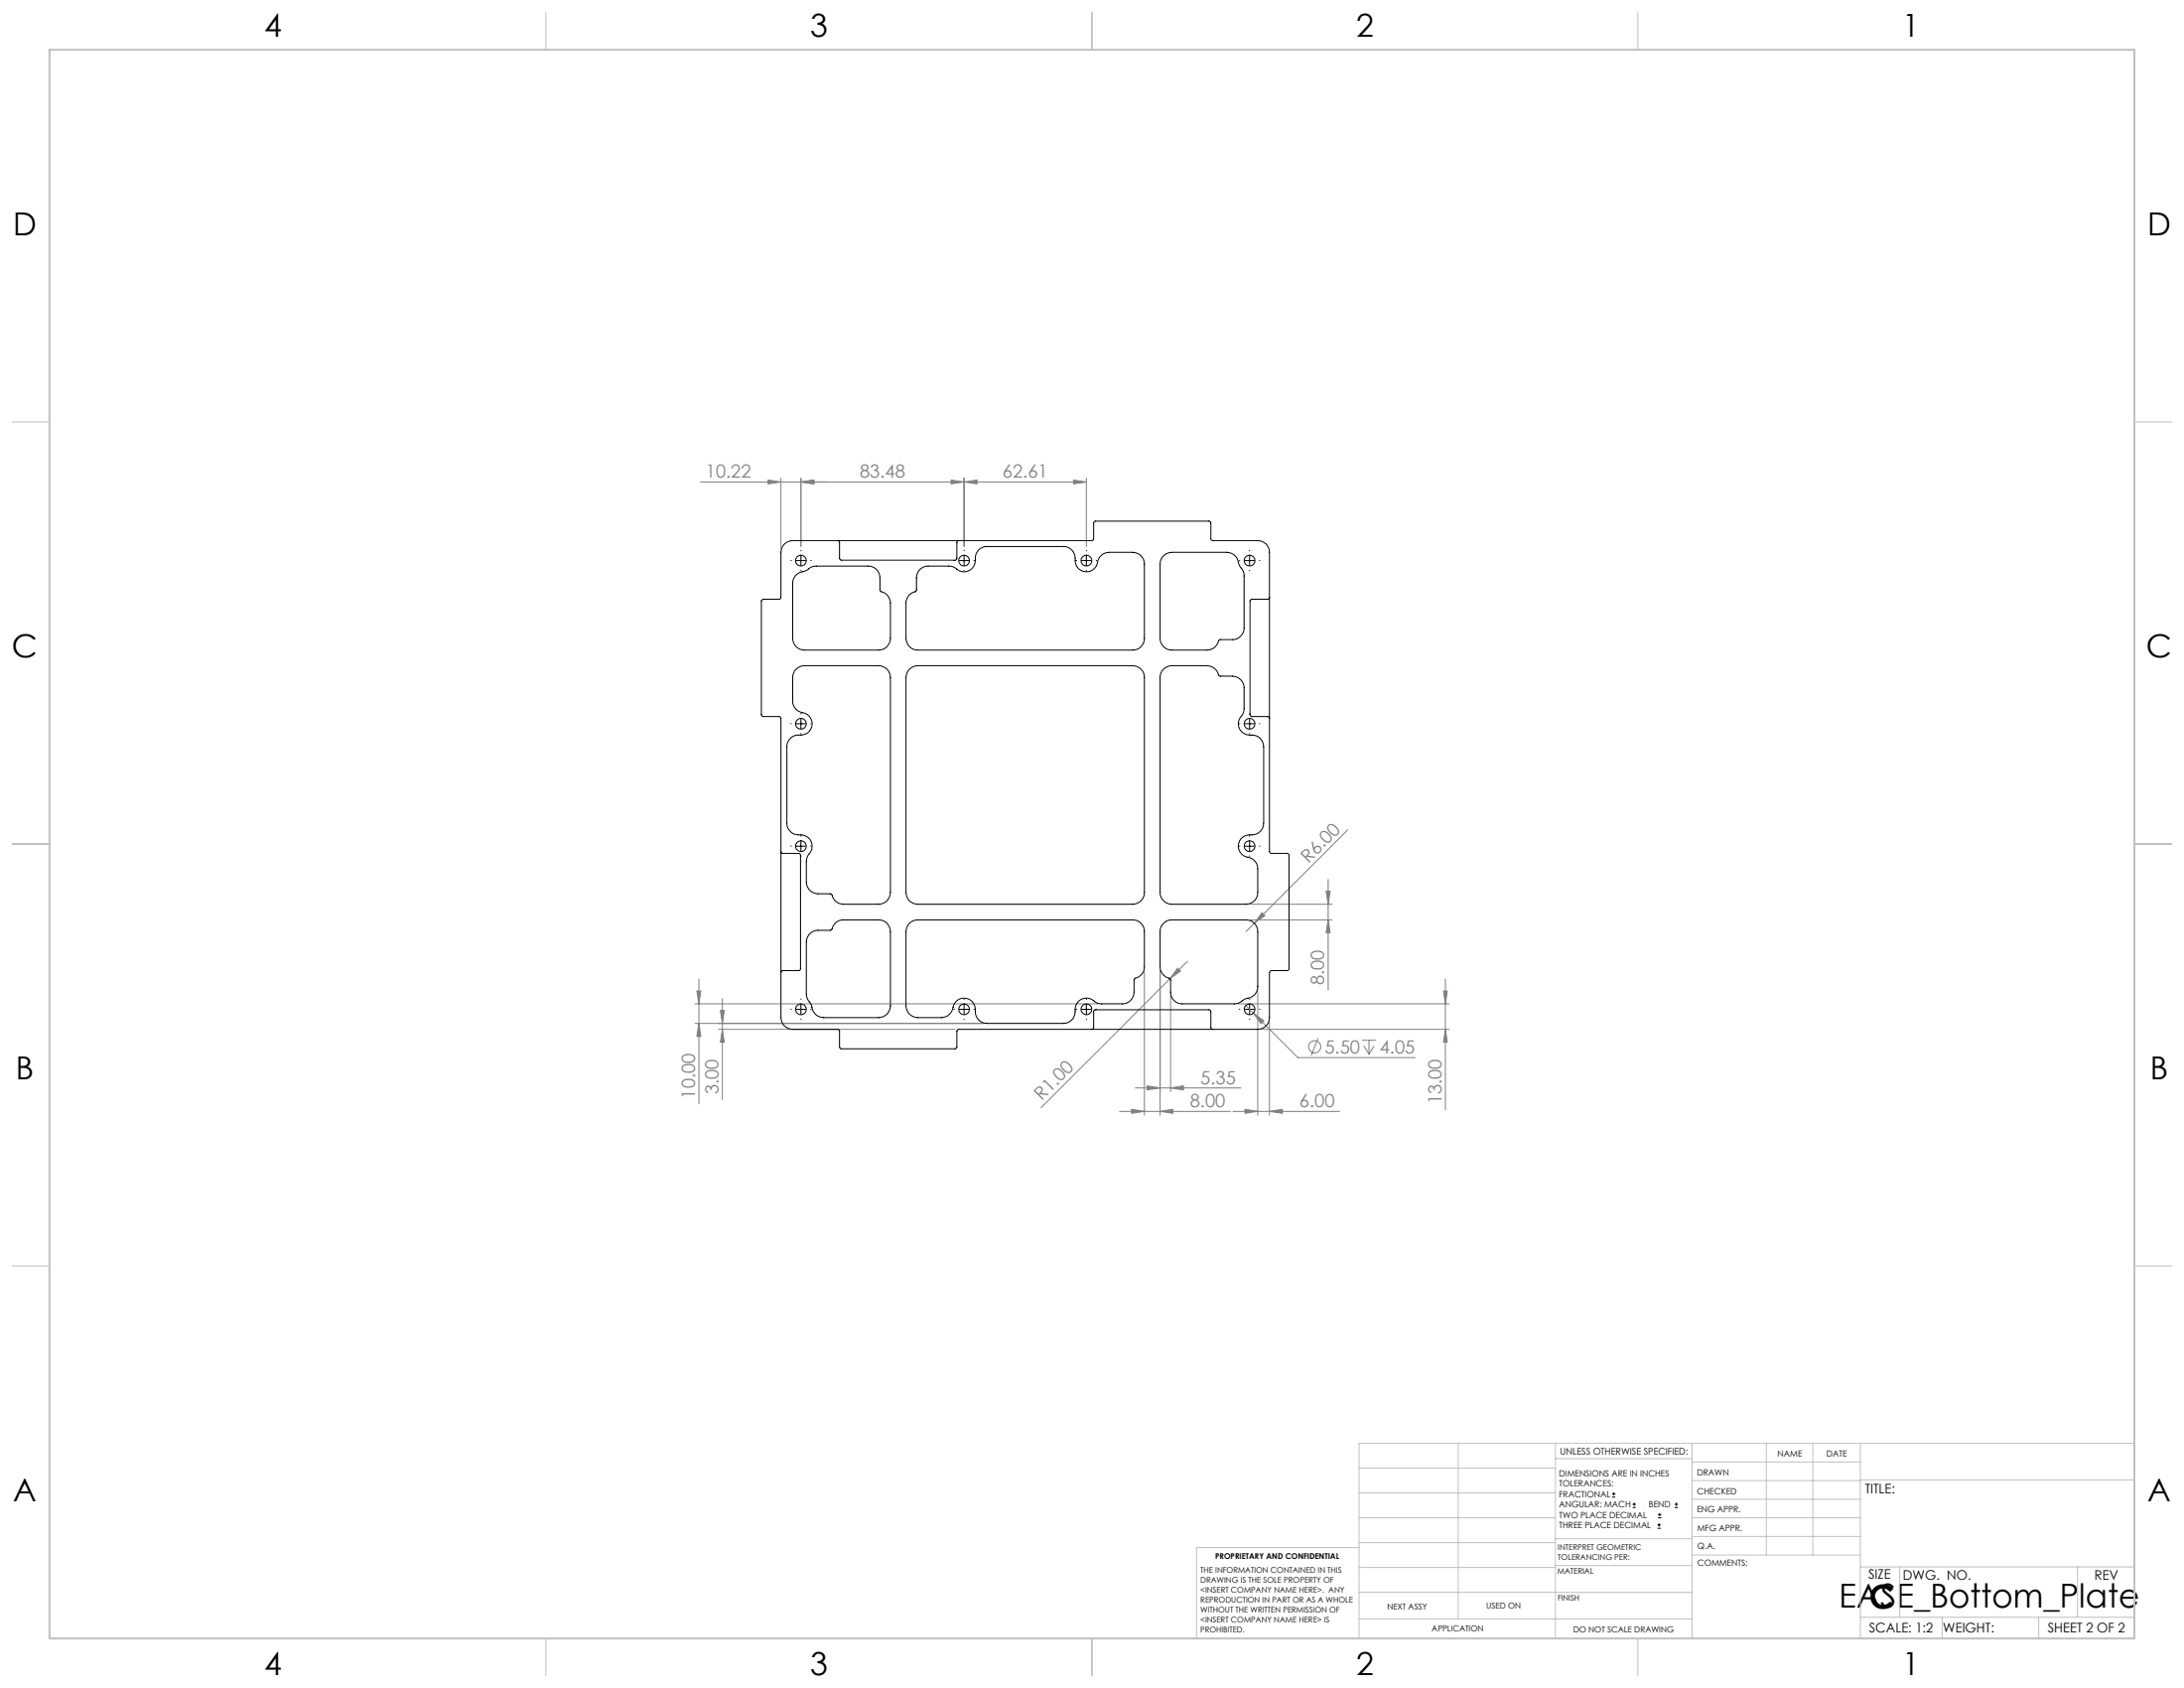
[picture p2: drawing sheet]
<svg xmlns="http://www.w3.org/2000/svg" width="559mm" height="432mm" viewBox="0 0 559 432" stroke-linecap="round" stroke-linejoin="round" font-family="sans-serif">
<g fill="none" stroke="#808080" stroke-width=".25">
<path d="M196.5 122.8l3.3 .5-3.3 .5zM199.8 122.3v18M204.9 122.3v17.5M204.9 123.3l3.3-.5v1zM243.3 122.8l3.4 .5-3.4 .5zM246.7 123.3l3.3-.5v1zM246.7 122.3v17.5M274.7 122.8l3.3 .5-3.3 .5zM278 123.3h-98.8M278 122.3v17.5M344.8 212.3l-26 26M319.8 235.3h21"/>
<path d="M319.8 231.3h21M322.9 233.5l.7 .7-2.7 2zM339.3 228h1l-.5 3.3zM339.8 225v28.3M339.8 235.3l.5 3.3h-1zM177.8 256.8h103.1M178.3 253.5h1l-.5 3.3zM178.8 250.4v32M184.3 258.5h1l-.5 3.3zM184.8 255.4v25.9M292.8 248.3v37M296.8 248.3v37"/>
<path d="M299.3 250.4l-32.9 33M299.5 254.8v24.5M301.3 247.7l.7 .7-2.7 2zM303.8 245.9l-4.5 4.5M316.8 256.8h54M318.7 257.2l13.4 13.3h30M320.7 259.2l2.7 1.9-.7 .8zM321.8 253.4v31.9M369.3 253.5h1l-.5 3.3zM369.8 250.4v33.5M177.8 261.8h73.7M178.8 261.8l.5 3.3h-1z"/>
<path d="M183.8 263.3h60.5M184.8 263.3l.5 3.3h-1zM290.5 278.3h27M293.5 277.8l3.3 .5-3.3 .5zM299.5 278.3l3.3-.5v1zM322.8 263.3h48M324.8 261.3v24M337.3 265.6l-1.8 4.4M348.5 266.1h3.5M348.9 267.5l1.4 2.2M350.3 266.1v3.6M351.6 267.5l-1.3 2.2"/>
<path d="M369.8 263.3l.5 3.3h-1zM286.5 284.3h28.3M289.5 283.8l3.3 .5-3.3 .5zM296.8 284.3l3.3-.5v1zM315.5 284.3h27.3M318.5 283.8l3.3 .5-3.3 .5zM324.8 284.3l3.3-.5v1z"/>
<circle cx="336.4" cy="267.8" r="1.55"/>
</g>
<g fill="none" stroke="#000" stroke-width=".25">
<path d="M203.7 143.4h2.5M204.9 142.2v2.5M245.4 143.4h2.5M246.7 142.2v2.5M276.7 143.4h2.5M278 142.2v2.5M318.5 143.4h2.5M319.7 142.2v2.5M203.7 185.1h2.5M204.9 183.9v2.5M318.5 185.1h2.5M319.7 183.9v2.5"/>
<path d="M203.7 216.5h2.5M204.9 215.2v2.5M318.5 216.5h2.5M319.7 215.2v2.5M203.7 258.2h2.5M204.9 256.9v2.5M245.4 258.2h2.5M246.7 256.9v2.5M276.7 258.2h2.5M278 256.9v2.5M318.5 258.2h2.5M319.7 256.9v2.5"/>
<path d="M412.5 383h.8M412.5 382.1h.8M412.9 381.7v.9M417.7 385.6h.8M417.7 384.8h.8M418.1 384.4v.8M424.1 390.9h.8M424.1 390.1h.8M424.2 388.3h.9M424.2 387.5h.9M424.5 389.7v.8M424.6 387v.9"/>
<path d="M428.5 385.6h.8M428.5 384.8h.8M428.9 384.4v.8"/>
</g>
<g fill="none" stroke="#000" stroke-width=".25" stroke-dasharray="15.2 1.3 1.3 1.3">
<path d="M202.4 143.4h-.1M204.9 140.9v-.1M204.9 145.9v.1M207.4 143.4h.2M244.2 143.4h-.1M246.7 140.9v-.1M246.7 145.9v.1M249.2 143.4h.1M275.5 143.4h-.1M278 140.9v-.1M278 145.9v.1M280.5 143.4h.1"/>
<path d="M317.2 143.4h-.1M319.7 140.9v-.1M319.7 145.9v.1M322.2 143.4h.2M202.4 185.1h-.1M204.9 182.6v-.1M204.9 187.6v.2M207.4 185.1h.2M317.2 185.1h-.1M319.7 182.6v-.1M319.7 187.6v.2M322.2 185.1h.2"/>
<path d="M202.4 216.4h-.1M204.9 213.9v-.1M204.9 218.9v.2M207.4 216.4h.2M317.2 216.4h-.1M319.7 213.9v-.1M319.7 218.9v.2M322.2 216.4h.2M202.4 258.2h-.1M204.9 255.7v-.2M207.4 258.2h.2M244.2 258.2h-.1"/>
<path d="M246.7 255.7v-.2M249.2 258.2h.1M275.5 258.2h-.1M278 255.7v-.2M280.5 258.2h.1M317.2 258.2h-.1M319.7 255.7v-.2M322.2 258.2h.2M204.9 260.7v.1M246.7 260.7v.1M278 260.7v.1M319.7 260.7v.1"/>
</g>
<g fill="none" stroke="#c0c0c0" stroke-width=".25">
<path d="M139.7 3.2v9.5M279.4 3.2v9.5M419.1 3.2v9.5M3.1 107.9h9.6M546.1 107.9h9.5M3.1 215.9h9.6M546.1 215.9h9.5M3.1 323.8h9.6M546.1 323.8h9.5M347.7 375.6h50.3M373.1 369.2v44.9M398 369.2v49.9"/>
<path d="M398 373.1h34.9M432.9 369.2v49.9M432.9 378.7h43.1M432.9 374h43.1M451.9 369.2v28.6M463.8 369.2v28.6M476 369.2v49.9M476 378.6h70.1M546.1 369.2h-198.4v49.9M347.7 394.6h50.3M347.7 388.3h50.3M347.7 381.9h50.3"/>
<path d="M347.7 395.9h-41.6v23.2M398 393.6h35M432.9 383.5h43.1M432.9 388.3h43.1M432.9 393h43.1M433 397.8h43M139.7 419.1v9.6M279.4 419.1v9.6M347.7 414.1h85.2M347.7 401h50.3M347.7 407.3h50.3M398 407.4h34.9"/>
<path d="M398 400.5h35M419.1 419.1v9.6M476 413.7h70.1M476 400.8h70.1M486.1 400.8v12.9M496.9 413.7v5.4M521.6 413.7v5.4M531.6 400.8v12.9"/>
</g>
<path d="M12.7 12.7h533.4v406.4h-533.4z" fill="none" stroke="#c0c0c0" stroke-width=".5"/>
<g fill="#808080">
<path d="M322.9 233.5l.7 .7-2.7 2z"/>
<path d="M301.3 247.7l.7 .7-2.7 2z"/>
<path d="M296.8 284.3l3.3-.5v1zM289.5 283.8l3.3 .5-3.3 .5zM204.9 123.3l3.3-.5v1zM196.5 122.8l3.3 .5-3.3 .5z"/>
<path d="M320.7 259.2l2 2.7 .7-.8zM318.5 283.8l3.3 .5-3.3 .5zM324.8 284.3l3.3-.5v1zM293.5 277.8l3.3 .5-3.3 .5zM299.5 278.3l3.3-.5v1zM246.7 123.3l3.3-.5v1zM274.7 122.8l3.3 .5-3.3 .5zM204.9 123.3l3.3-.5v1zM243.3 122.8l3.4 .5-3.4 .5z"/>
<path d="M339.8 235.3l.5 3.3h-1zM339.3 228h1l-.5 3.3z"/>
<path d="M369.3 253.5h1l-.5 3.3zM369.8 263.3l.5 3.3h-1zM184.3 258.5h1l-.5 3.3zM184.8 263.3l.5 3.3h-1zM178.3 253.5h1l-.5 3.3zM178.8 261.8l.5 3.3h-1z"/>
</g>
<g fill="none" stroke="#000" stroke-width=".25">
<path d="M200.7 139.2a3.3 3.3 0 0 1 2.1-.9h76.6l.4-.4v-4.2l.4-.4h29.2l.4 .4v4.2l.3 .4h11.7a2.95 2.95 0 0 1 3 3v76.5l.4 .5h4.2l.4 .4v29.2l-.4 .4h-4.1l-.4 .3-.1 11.7a2.95 2.95 0 0 1-3 3h-76.6l-.4 .4v4.1l-.4 .5h-29.2l-.4-.5v-4.1l-.3-.4h-11.7a3 3 0 0 1-3-3v-76.6l-.4-.4h-4.2l-.4-.5v-29l.5-.5h4.1l.4-.3v-11.7a3.3 3.3 0 0 1 .9-2.1zM214.3 138.3l.5 .4v4.1l.4 .5h29.2l.4-.5v-4.1l.5-.4M203.6 147.2a4 4 0 0 1 2.4-1.1l.7-.4a2.8 2.8 0 0 1 2.1-.9h13.3a2.95 2.95 0 0 1 3 3v3.2l.2 .2a3.3 3.3 0 0 1 2.5 3.1v9a3 3 0 0 1-3 3h-19a3 3 0 0 1-3-3v-14.1a2.8 2.8 0 0 1 .8-2zM235.4 145.7a3 3 0 0 1 2.1-.9h5.2a3.4 3.4 0 0 1 2.6 1.1 2.94 2.94 0 0 0 3.1-.2 2.94 2.94 0 0 0 1.2-2.9 2.95 2.95 0 0 1 3-3h19.5a3.1 3.1 0 0 1 3 3.6 2.93 2.93 0 0 0 3 2.9 2.93 2.93 0 0 0 2.9-3l.4-.9a3 3 0 0 1 2.4-1.1h6a3 3 0 0 1 3 3v19a3 3 0 0 1-3 3h-55a3 3 0 0 1-3-3v-9a3.4 3.4 0 0 1 2.6-3.1l.1-3.4a3.3 3.3 0 0 1 .9-2.1zM297.7 142.2a3.1 3.1 0 0 1 2.1-.9h14.1a3.5 3.5 0 0 1 3.2 3.3l.3 .6a2.8 2.8 0 0 1 .9 2.1v13.3a3 3 0 0 1-3 3h-3.2l-.2 .2a3.2 3.2 0 0 1-3.1 2.5h-9a3 3 0 0 1-3-3v-19a2.87 2.87 0 0 1 .9-2.1zM324.8 152.8l-.4 .5h-4.1l-.5 .4v29.2l.4 .4h4.2l.4 .5M203.7 171.2a3.3 3.3 0 0 1 2.1-.9h19a3 3 0 0 1 3 3v55a3 3 0 0 1-3 3h-9a3.7 3.7 0 0 1-3.1-2.6l-3.4-.1a3 3 0 0 1-3-3v-5.5a3.8 3.8 0 0 1 1.2-2.3 2.93 2.93 0 0 0-.3-3.1 2.93 2.93 0 0 0-2.9-1.1 3 3 0 0 1-3-3v-19.6a3.1 3.1 0 0 1 3.6-3 2.93 2.93 0 0 0 2.9-2.9 2.93 2.93 0 0 0-2.9-2.9 3 3 0 0 1-2.1-2.8v-6.1a3.3 3.3 0 0 1 .9-2.1zM232.7 171.2a3.3 3.3 0 0 1 2.1-.9h55a3 3 0 0 1 3 3v55a3 3 0 0 1-3 3h-55a3 3 0 0 1-3-3v-55a3.3 3.3 0 0 1 .9-2.1zM297.7 171.2a3.1 3.1 0 0 1 2.1-.9h9a3.4 3.4 0 0 1 3.1 2.6l3.4 .1a3 3 0 0 1 3 3v5.3a3.4 3.4 0 0 1-1.1 2.5 2.94 2.94 0 0 0 .2 3.1 2.94 2.94 0 0 0 2.9 1.1 3 3 0 0 1 3 3v19.6a3.1 3.1 0 0 1-3.6 3 2.93 2.93 0 0 0-2.9 2.9 2.93 2.93 0 0 0 3 2.9l.9 .5a2.87 2.87 0 0 1 1.1 2.3v6.1a3 3 0 0 1-3 3h-19a3 3 0 0 1-3-3v-55a2.87 2.87 0 0 1 .9-2.1zM199.8 217.8l.4 .5h4.2l.4 .4v29.2l-.4 .4h-4.1l-.3 .2-.2 .3M207.2 238.9a2.87 2.87 0 0 1 2.1-.9h3.2l.3-.2a3.3 3.3 0 0 1 3-2.5h9a3 3 0 0 1 3 3v19a3 3 0 0 1-3 3h-14.1a3.5 3.5 0 0 1-3.2-3.3l-.9-1.4-.3-1.3v-13.3a3.1 3.1 0 0 1 .9-2.1zM232.7 236.2a2.87 2.87 0 0 1 2.1-.9h55a3 3 0 0 1 3 3v9a3.4 3.4 0 0 1-2.5 3.1l-.1 3.4a3 3 0 0 1-3.1 3h-5.2a3.5 3.5 0 0 1-2.6-1.1 2.93 2.93 0 0 0-3.1 .2 2.93 2.93 0 0 0-1.1 2.9 3 3 0 0 1-3 3h-19.5a3 3 0 0 1-3-3.6 2.93 2.93 0 0 0-3-2.9 2.93 2.93 0 0 0-2.9 3l-.5 .9a2.85 2.85 0 0 1-2.4 1.1h-6a3 3 0 0 1-3-3v-19a3.1 3.1 0 0 1 .9-2.1z"/>
<path d="M297.7 236.2a2.73 2.73 0 0 1 2.1-.9h19a3 3 0 0 1 3 3v14.1a3.2 3.2 0 0 1-3.1 3.1l-.9 .5a2.8 2.8 0 0 1-2 .8h-13.3a2.95 2.95 0 0 1-3-3v-3.1l-.2-.4a3.2 3.2 0 0 1-2.5-3v-9a2.73 2.73 0 0 1 .9-2.1zM279.3 263.3l.5-.4v-4.2l.4-.4h29.2l.4 .4v4.2l.5 .4"/>
<circle cx="204.9" cy="143.4" r="1.38"/>
<circle cx="246.7" cy="143.4" r="1.37"/>
<circle cx="278" cy="143.4" r="1.38"/>
<circle cx="319.7" cy="143.4" r="1.38"/>
<circle cx="204.9" cy="185.1" r="1.38"/>
<circle cx="319.7" cy="185.1" r="1.38"/>
<circle cx="204.9" cy="216.5" r="1.38"/>
<circle cx="319.7" cy="216.5" r="1.38"/>
<circle cx="204.9" cy="258.2" r="1.38"/>
<circle cx="246.7" cy="258.2" r="1.37"/>
<circle cx="278" cy="258.2" r="1.38"/>
<circle cx="319.7" cy="258.2" r="1.38"/>
</g>
<g font-size="8.5">
<text x="470.6" y="411.3">EASE_Bottom_Plate</text>
<text x="478.3" y="411.4">C</text>
</g>
<g font-size="8.1">
<text x="67.6" y="9.3">4</text>
<text x="207.3" y="9.3">3</text>
<text x="347" y="9.3">2</text>
<text x="486.7" y="9.3">1</text>
<text x="3.3" y="60.1">D</text>
<text x="549.4" y="60.1">D</text>
<text x="3" y="168">C</text>
<text x="549.1" y="168">C</text>
<text x="4" y="276">B</text>
<text x="550.1" y="276">B</text>
<text x="3.3" y="383.9">A</text>
<text x="549.4" y="383.9">A</text>
<text x="67.6" y="428.4">4</text>
<text x="207.3" y="428.4">3</text>
<text x="347" y="428.4">2</text>
<text x="486.7" y="428.4">1</text>
</g>
<g font-size="4.7" fill="#808080">
<text x="180.6" y="122.3">10.22</text>
<text x="220" y="122.3">83.48</text>
<text x="256.5" y="122.3">62.61</text>
<text x="334.8" y="220.9" transform="rotate(-45 334.8 220.9)">R6.00</text>
<text x="338.8" y="252" transform="rotate(-90 338.8 252)">8.00</text>
<text x="339" y="269.5">5.50</text>
<text x="353" y="269.5">4.05</text>
<text x="177.8" y="281.1" transform="rotate(-90 177.8 281.1)">10.00</text>
<text x="183.8" y="280" transform="rotate(-90 183.8 280)">3.00</text>
<text x="266.6" y="281.7" transform="rotate(-45 266.6 281.7)">R1.00</text>
<text x="307.2" y="277.3">5.35</text>
<text x="304.5" y="283.3">8.00</text>
<text x="332.5" y="283.3">6.00</text>
<text x="368.8" y="282.6" transform="rotate(-90 368.8 282.6)">13.00</text>
</g>
<g font-size="3.4">
<text x="477.2" y="381.9">TITLE:</text>
<text x="478.1" y="404">SIZE</text>
<text x="486.9" y="404">DWG. NO.</text>
<text x="535.9" y="404.1">REV</text>
<text x="478.2" y="417.6">SCALE: 1:2</text>
<text x="497.1" y="417.7">WEIGHT:</text>
<text x="523.9" y="417.6">SHEET 2 OF 2</text>
</g>
<text font-size="2.4" x="399.2" y="372.1">UNLESS OTHERWISE SPECIFIED:</text>
<g font-size="2.2">
<text x="398.9" y="377.7">DIMENSIONS ARE IN INCHES</text>
<text x="434.2" y="377.3">DRAWN</text>
<text x="454.8" y="372.5">NAME</text>
<text x="467.3" y="372.6">DATE</text>
<text x="398.9" y="380.3">TOLERANCES:</text>
<text x="398.9" y="383">FRACTIONAL</text>
<text x="434.3" y="382.2">CHECKED</text>
<text x="398.9" y="385.6">ANGULAR: MACH</text>
<text x="398.9" y="388.3">TWO PLACE DECIMAL</text>
<text x="421.9" y="385.6">BEND</text>
<text x="434.2" y="386.9">ENG APPR.</text>
<text x="398.9" y="390.9">THREE PLACE DECIMAL</text>
<text x="434.3" y="391.6">MFG APPR.</text>
<text x="434.3" y="396.3">Q.A.</text>
<text x="434.3" y="400.5">COMMENTS:</text>
</g>
<g font-size="2.1">
<text x="354.9" y="411.6">NEXT ASSY</text>
<text x="380.3" y="411.6">USED ON</text>
<text x="366.3" y="417.4">APPLICATION</text>
<text x="402.5" y="417.5">DO NOT SCALE DRAWING</text>
</g>
<g font-size="2">
<text x="310.9" y="398.8">PROPRIETARY AND CONFIDENTIAL</text>
<text x="398.6" y="396.5">INTERPRET GEOMETRIC</text>
<text x="398.6" y="399">TOLERANCING PER:</text>
<text x="307.2" y="402.4">THE INFORMATION CONTAINED IN THIS</text>
<text x="307.2" y="404.9">DRAWING IS THE SOLE PROPERTY OF</text>
<text x="307.2" y="407.5">&lt;INSERT COMPANY NAME HERE&gt;. ANY</text>
<text x="398.5" y="402.6">MATERIAL</text>
<text x="307.2" y="410">REPRODUCTION IN PART OR AS A WHOLE</text>
<text x="307.2" y="412.5">WITHOUT THE WRITTEN PERMISSION OF</text>
<text x="398.5" y="409.4">FINISH</text>
<text x="307.2" y="415">&lt;INSERT COMPANY NAME HERE&gt; IS</text>
<text x="307.2" y="417.6">PROHIBITED.</text>
</g>
</svg>
